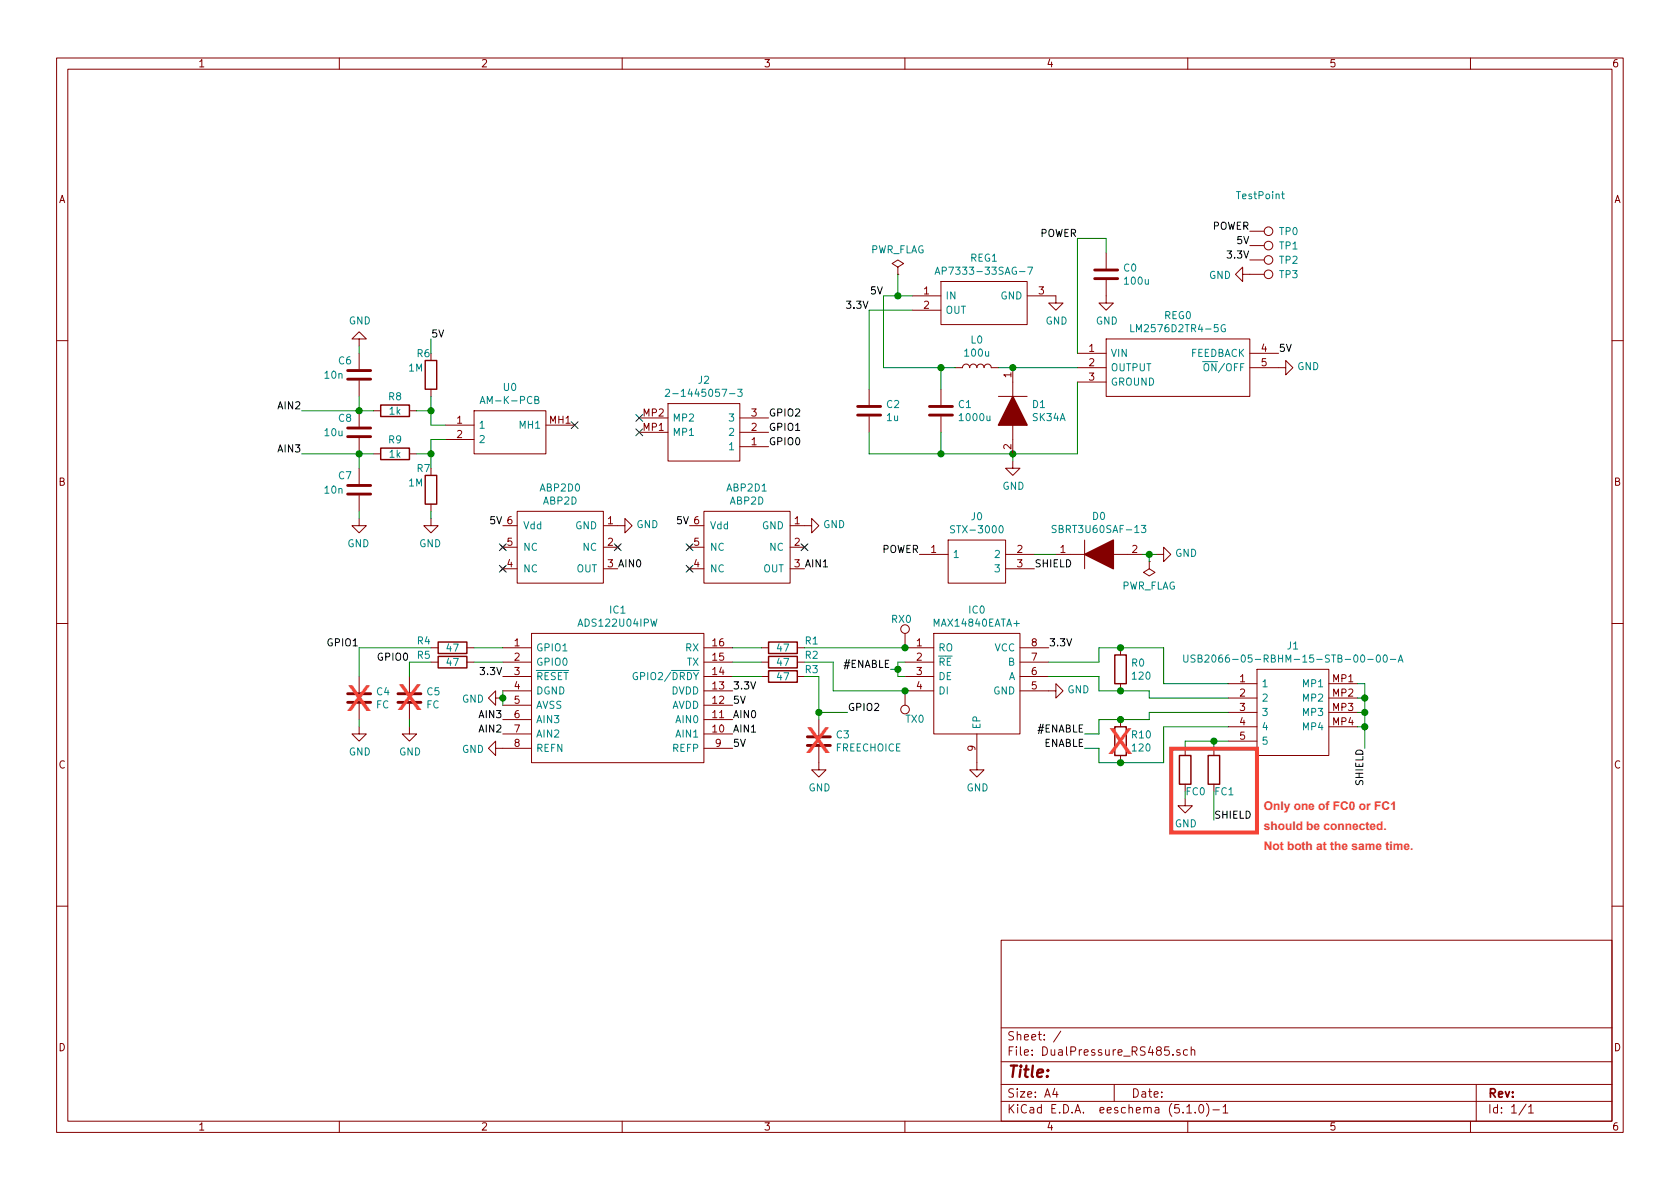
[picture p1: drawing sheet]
EESchema Schematic File Version 4
LIBS:DualPressure_V1-cache
EELAYER 29 0
EELAYER END
$Descr A4 11693 8268
encoding utf-8
Sheet 1 1
Title ""
Date ""
Rev ""
Comp ""
Comment1 ""
Comment2 ""
Comment3 ""
Comment4 ""
$EndDescr
$Comp
L Customs:ABP2D ABP2D0
U 1 1
P 3900 3800
F 0 "ABP2D0" H 3900 4215 50  0000 C CNN
F 1 "ABP2D" H 3900 4124 50  0000 C CNN
F 2 "SamacSys_Parts:ABP2D" H 3900 3800 50  0001 C CNN
F 3 "" H 3900 3800 50  0001 C CNN
	1    3900 3800
	1    0    0    -1  
$EndComp
$Comp
L Customs:ABP2D ABP2D1
U 1 1
P 5200 3800
F 0 "ABP2D1" H 5200 4215 50  0000 C CNN
F 1 "ABP2D" H 5200 4124 50  0000 C CNN
F 2 "SamacSys_Parts:ABP2D" H 5200 3800 50  0001 C CNN
F 3 "" H 5200 3800 50  0001 C CNN
	1    5200 3800
	1    0    0    -1  
$EndComp
$Comp
L SamacSys_Parts:ADS122U04IPW IC1
U 1 1
P 3500 4500
F 0 "IC1" H 4300 4765 50  0000 C CNN
F 1 "ADS122U04IPW" H 4300 4674 50  0000 C CNN
F 2 "SamacSys_Parts:SOP65P640X120-16N" H 4950 4600 50  0001 L CNN
F 3 "http://www.ti.com/lit/ds/symlink/ads122u04.pdf" H 4950 4500 50  0001 L CNN
F 4 "24-bit, 2-kSPS, 4-ch, low-power, small-size delta-sigma ADC w/ PGA, VREF, 2x IDACs & UART interface" H 4950 4400 50  0001 L CNN "Description"
F 5 "1.2" H 4950 4300 50  0001 L CNN "Height"
F 6 "595-ADS122U04IPW" H 4950 4200 50  0001 L CNN "Mouser Part Number"
F 7 "https://www.mouser.co.uk/ProductDetail/Texas-Instruments/ADS122U04IPW?qs=gt1LBUVyoHlLONlNwdsm%2Fg%3D%3D" H 4950 4100 50  0001 L CNN "Mouser Price/Stock"
F 8 "Texas Instruments" H 4950 4000 50  0001 L CNN "Manufacturer_Name"
F 9 "ADS122U04IPW" H 4950 3900 50  0001 L CNN "Manufacturer_Part_Number"
	1    3500 4500
	1    0    0    -1  
$EndComp
Text Label 5100 4800 0    50   ~ 0
3.3V
Text Label 5100 4900 0    50   ~ 0
5V
Text Label 5100 5200 0    50   ~ 0
5V
$Comp
L power:GND #PWR0101
U 1 1
P 3500 5200
F 0 "#PWR0101" H 3500 4950 50  0001 C CNN
F 1 "GND" V 3505 5072 50  0000 R CNN
F 2 "" H 3500 5200 50  0001 C CNN
F 3 "" H 3500 5200 50  0001 C CNN
	1    3500 5200
	0    1    1    0   
$EndComp
$Comp
L power:GND #PWR0102
U 1 1
P 3500 4850
F 0 "#PWR0102" H 3500 4600 50  0001 C CNN
F 1 "GND" V 3505 4722 50  0000 R CNN
F 2 "" H 3500 4850 50  0001 C CNN
F 3 "" H 3500 4850 50  0001 C CNN
	1    3500 4850
	0    1    1    0   
$EndComp
Wire Wire Line
	3500 4800 3500 4850
Connection ~ 3500 4850
Wire Wire Line
	3500 4850 3500 4900
$Comp
L SamacSys_Parts:MAX14840EATA+ IC0
U 1 1
P 6300 4500
F 0 "IC0" H 6800 4765 50  0000 C CNN
F 1 "MAX14840EATA+" H 6800 4674 50  0000 C CNN
F 2 "SamacSys_Parts:SON65P300X300X80-9N" H 7150 4600 50  0001 L CNN
F 3 "https://pdfserv.maximintegrated.com/en/ds/MAX14840E-MAX14841E.pdf" H 7150 4500 50  0001 L CNN
F 4 "-40NC to +125NC" H 7150 4400 50  0001 L CNN "Description"
F 5 "0.8" H 7150 4300 50  0001 L CNN "Height"
F 6 "N/A" H 7150 4200 50  0001 L CNN "Mouser Part Number"
F 7 "https://www.mouser.co.uk/ProductDetail/Maxim-Integrated/MAX14840EATA%2b?qs=U8%2FOE6X5Fv9GPXw9Qhloyw%3D%3D" H 7150 4100 50  0001 L CNN "Mouser Price/Stock"
F 8 "Maxim Integrated" H 7150 4000 50  0001 L CNN "Manufacturer_Name"
F 9 "MAX14840EATA+" H 7150 3900 50  0001 L CNN "Manufacturer_Part_Number"
	1    6300 4500
	1    0    0    -1  
$EndComp
$Comp
L power:GND #PWR0103
U 1 1
P 7300 4800
F 0 "#PWR0103" H 7300 4550 50  0001 C CNN
F 1 "GND" V 7305 4672 50  0000 R CNN
F 2 "" H 7300 4800 50  0001 C CNN
F 3 "" H 7300 4800 50  0001 C CNN
	1    7300 4800
	0    -1   -1   0   
$EndComp
Text Label 7300 4500 0    50   ~ 0
3.3V
$Comp
L power:GND #PWR0104
U 1 1
P 6800 5300
F 0 "#PWR0104" H 6800 5050 50  0001 C CNN
F 1 "GND" H 6805 5127 50  0000 C CNN
F 2 "" H 6800 5300 50  0001 C CNN
F 3 "" H 6800 5300 50  0001 C CNN
	1    6800 5300
	1    0    0    -1  
$EndComp
$Comp
L power:GND #PWR0105
U 1 1
P 5600 3650
F 0 "#PWR0105" H 5600 3400 50  0001 C CNN
F 1 "GND" V 5605 3522 50  0000 R CNN
F 2 "" H 5600 3650 50  0001 C CNN
F 3 "" H 5600 3650 50  0001 C CNN
	1    5600 3650
	0    -1   -1   0   
$EndComp
$Comp
L power:GND #PWR0106
U 1 1
P 4300 3650
F 0 "#PWR0106" H 4300 3400 50  0001 C CNN
F 1 "GND" V 4305 3522 50  0000 R CNN
F 2 "" H 4300 3650 50  0001 C CNN
F 3 "" H 4300 3650 50  0001 C CNN
	1    4300 3650
	0    -1   -1   0   
$EndComp
Text Label 3500 3650 2    50   ~ 0
5V
Text Label 4800 3650 2    50   ~ 0
5V
$Comp
L Device:R R0
U 1 1
P 7800 4650
F 0 "R0" H 7870 4696 50  0000 L CNN
F 1 "120" H 7870 4605 50  0000 L CNN
F 2 "Resistor_SMD:R_0805_2012Metric_Pad1.15x1.40mm_HandSolder" V 7730 4650 50  0001 C CNN
F 3 "~" H 7800 4650 50  0001 C CNN
	1    7800 4650
	1    0    0    -1  
$EndComp
Wire Wire Line
	7300 4700 7650 4700
Wire Wire Line
	7650 4700 7650 4800
Wire Wire Line
	7650 4800 7800 4800
Wire Wire Line
	7300 4600 7650 4600
Wire Wire Line
	7650 4600 7650 4500
Wire Wire Line
	7650 4500 7800 4500
Text Label 4300 3950 0    50   ~ 0
AIN0
Text Label 5600 3950 0    50   ~ 0
AIN1
NoConn ~ 5600 3800
NoConn ~ 4800 3800
NoConn ~ 4800 3950
NoConn ~ 4300 3800
NoConn ~ 3500 3800
NoConn ~ 3500 3950
Text Label 5100 5000 0    50   ~ 0
AIN0
Text Label 5100 5100 0    50   ~ 0
AIN1
Text Label 3500 4700 2    50   ~ 0
3.3V
Wire Wire Line
	6300 4600 6250 4600
$Comp
L SamacSys_Parts:LM2576D2TR4-5G REG0
U 1 1
P 7500 2450
F 0 "REG0" H 8200 2715 50  0000 C CNN
F 1 "LM2576D2TR4-5G" H 8200 2624 50  0000 C CNN
F 2 "SamacSys_Parts:D2TSUFFIX-CASE936A-02-ISSUEC" H 8750 2550 50  0001 L CNN
F 3 "" H 8750 2450 50  0001 L CNN
F 4 "Voltage Regulators - Switching Regulators 5V 3A Buck PWM" H 8750 2350 50  0001 L CNN "Description"
F 5 "" H 8750 2250 50  0001 L CNN "Height"
F 6 "863-LM2576D2TR4-5G" H 8750 2150 50  0001 L CNN "Mouser Part Number"
F 7 "https://www.mouser.co.uk/ProductDetail/onsemi/LM2576D2TR4-5G?qs=2OtswVQKCOEvcMP8GU0oog%3D%3D" H 8750 2050 50  0001 L CNN "Mouser Price/Stock"
F 8 "onsemi" H 8750 1950 50  0001 L CNN "Manufacturer_Name"
F 9 "LM2576D2TR4-5G" H 8750 1850 50  0001 L CNN "Manufacturer_Part_Number"
	1    7500 2450
	1    0    0    -1  
$EndComp
$Comp
L SamacSys_Parts:AP7333-33SAG-7 REG1
U 1 1
P 6350 2050
F 0 "REG1" H 6850 2315 50  0000 C CNN
F 1 "AP7333-33SAG-7" H 6850 2224 50  0000 C CNN
F 2 "SamacSys_Parts:SOT96P240X135-3N" H 7200 2150 50  0001 L CNN
F 3 "https://www.diodes.com/assets/Datasheets/AP7333.pdf" H 7200 2050 50  0001 L CNN
F 4 "LDO Regulator Pos 3.3V 0.3A 3Pin SOT23 Diodes Inc AP7333 AP7333-33SAG-7, Single Linear Voltage Regulator, 300mA 3.3 V, +/-2%, 3-Pin SOT-23" H 7200 1950 50  0001 L CNN "Description"
F 5 "1.35" H 7200 1850 50  0001 L CNN "Height"
F 6 "621-AP7333-33SAG-7" H 7200 1750 50  0001 L CNN "Mouser Part Number"
F 7 "https://www.mouser.co.uk/ProductDetail/Diodes-Incorporated/AP7333-33SAG-7?qs=vIZ3oKQCLxpWqm5zu2HqxA%3D%3D" H 7200 1650 50  0001 L CNN "Mouser Price/Stock"
F 8 "Diodes Inc." H 7200 1550 50  0001 L CNN "Manufacturer_Name"
F 9 "AP7333-33SAG-7" H 7200 1450 50  0001 L CNN "Manufacturer_Part_Number"
	1    6350 2050
	1    0    0    -1  
$EndComp
$Comp
L Device:C C0
U 1 1
P 7700 1900
F 0 "C0" H 7815 1946 50  0000 L CNN
F 1 "100u" H 7815 1855 50  0000 L CNN
F 2 "Capacitor_SMD:CP_Elec_8x10.5" H 7738 1750 50  0001 C CNN
F 3 "~" H 7700 1900 50  0001 C CNN
	1    7700 1900
	1    0    0    -1  
$EndComp
Text Label 7500 1650 2    50   ~ 0
POWER
$Comp
L power:GND #PWR0108
U 1 1
P 7700 2050
F 0 "#PWR0108" H 7700 1800 50  0001 C CNN
F 1 "GND" H 7705 1877 50  0000 C CNN
F 2 "" H 7700 2050 50  0001 C CNN
F 3 "" H 7700 2050 50  0001 C CNN
	1    7700 2050
	1    0    0    -1  
$EndComp
Wire Wire Line
	7500 2450 7500 1650
Wire Wire Line
	7500 1650 7700 1650
Wire Wire Line
	7700 1650 7700 1750
$Comp
L power:GND #PWR0109
U 1 1
P 7050 3200
F 0 "#PWR0109" H 7050 2950 50  0001 C CNN
F 1 "GND" H 7055 3027 50  0000 C CNN
F 2 "" H 7050 3200 50  0001 C CNN
F 3 "" H 7050 3200 50  0001 C CNN
	1    7050 3200
	1    0    0    -1  
$EndComp
$Comp
L Device:L L0
U 1 1
P 6800 2550
F 0 "L0" V 6990 2550 50  0000 C CNN
F 1 "100u" V 6899 2550 50  0000 C CNN
F 2 "Inductor_SMD:L_0805_2012Metric_Pad1.15x1.40mm_HandSolder" H 6800 2550 50  0001 C CNN
F 3 "~" H 6800 2550 50  0001 C CNN
	1    6800 2550
	0    -1   -1   0   
$EndComp
$Comp
L Device:C C1
U 1 1
P 6550 2850
F 0 "C1" H 6665 2896 50  0000 L CNN
F 1 "1000u" H 6665 2805 50  0000 L CNN
F 2 "Capacitor_SMD:CP_Elec_10x10.5" H 6588 2700 50  0001 C CNN
F 3 "~" H 6550 2850 50  0001 C CNN
	1    6550 2850
	1    0    0    -1  
$EndComp
Connection ~ 7050 3150
$Comp
L power:GND #PWR0110
U 1 1
P 7350 2050
F 0 "#PWR0110" H 7350 1800 50  0001 C CNN
F 1 "GND" H 7355 1877 50  0000 C CNN
F 2 "" H 7350 2050 50  0001 C CNN
F 3 "" H 7350 2050 50  0001 C CNN
	1    7350 2050
	1    0    0    -1  
$EndComp
Wire Wire Line
	6150 2050 6150 2550
Text Label 6150 2050 2    50   ~ 0
5V
Wire Wire Line
	7050 3150 7500 3150
Text Label 8900 2450 0    50   ~ 0
5V
$Comp
L SamacSys_Parts:AM-K-PCB U0
U 1 1
P 3100 2950
F 0 "U0" H 3550 3215 50  0000 C CNN
F 1 "AM-K-PCB" H 3550 3124 50  0000 C CNN
F 2 "SamacSys_Parts:AMKPCB" H 3850 3050 50  0001 L CNN
F 3 "" H 3850 2950 50  0001 L CNN
F 4 "SOCKET, K, ANSI, MINI, PCB; Gender:Socket; Thermocouple Type:K; Product Range:-; SVHC:No SVHC (15-Jan-2019); For Use With:K Type Thermocouples RoHS Compliant: Yes" H 3850 2850 50  0001 L CNN "Description"
F 5 "8" H 3850 2750 50  0001 L CNN "Height"
F 6 "" H 3850 2650 50  0001 L CNN "Mouser Part Number"
F 7 "" H 3850 2550 50  0001 L CNN "Mouser Price/Stock"
F 8 "LABFACILITY" H 3850 2450 50  0001 L CNN "Manufacturer_Name"
F 9 "AM-K-PCB" H 3850 2350 50  0001 L CNN "Manufacturer_Part_Number"
	1    3100 2950
	1    0    0    -1  
$EndComp
NoConn ~ 4000 2950
Text Label 6400 3850 2    50   ~ 0
POWER
$Comp
L Device:C C2
U 1 1
P 6050 2850
F 0 "C2" H 6165 2896 50  0000 L CNN
F 1 "1u" H 6165 2805 50  0000 L CNN
F 2 "Capacitor_SMD:C_0603_1608Metric_Pad1.05x0.95mm_HandSolder" H 6088 2700 50  0001 C CNN
F 3 "~" H 6050 2850 50  0001 C CNN
	1    6050 2850
	1    0    0    -1  
$EndComp
Wire Wire Line
	6350 2150 6050 2150
Text Label 6050 2150 2    50   ~ 0
3.3V
$Comp
L Device:R R1
U 1 1
P 5450 4500
F 0 "R1" V 5400 4700 50  0000 C CNN
F 1 "47" V 5450 4500 50  0000 C CNN
F 2 "Resistor_SMD:R_0805_2012Metric_Pad1.15x1.40mm_HandSolder" V 5380 4500 50  0001 C CNN
F 3 "~" H 5450 4500 50  0001 C CNN
	1    5450 4500
	0    1    1    0   
$EndComp
$Comp
L Device:R R2
U 1 1
P 5450 4600
F 0 "R2" V 5400 4800 50  0000 C CNN
F 1 "47" V 5450 4600 50  0000 C CNN
F 2 "Resistor_SMD:R_0805_2012Metric_Pad1.15x1.40mm_HandSolder" V 5380 4600 50  0001 C CNN
F 3 "~" H 5450 4600 50  0001 C CNN
	1    5450 4600
	0    1    1    0   
$EndComp
Wire Wire Line
	5800 4600 5800 4800
Wire Wire Line
	5800 4800 6300 4800
$Comp
L Device:R R3
U 1 1
P 5450 4700
F 0 "R3" V 5400 4900 50  0000 C CNN
F 1 "47" V 5450 4700 50  0000 C CNN
F 2 "Resistor_SMD:R_0805_2012Metric_Pad1.15x1.40mm_HandSolder" V 5380 4700 50  0001 C CNN
F 3 "~" H 5450 4700 50  0001 C CNN
	1    5450 4700
	0    1    1    0   
$EndComp
Wire Wire Line
	5100 4500 5300 4500
Wire Wire Line
	5100 4600 5300 4600
Wire Wire Line
	5100 4700 5300 4700
Wire Wire Line
	5600 4600 5800 4600
Wire Wire Line
	5600 4500 6300 4500
$Comp
L Device:R R5
U 1 1
P 3150 4600
F 0 "R5" V 3100 4400 50  0000 C CNN
F 1 "47" V 3150 4600 50  0000 C CNN
F 2 "Resistor_SMD:R_0805_2012Metric_Pad1.15x1.40mm_HandSolder" V 3080 4600 50  0001 C CNN
F 3 "~" H 3150 4600 50  0001 C CNN
	1    3150 4600
	0    1    1    0   
$EndComp
$Comp
L Device:R R4
U 1 1
P 3150 4500
F 0 "R4" V 3100 4300 50  0000 C CNN
F 1 "47" V 3150 4500 50  0000 C CNN
F 2 "Resistor_SMD:R_0805_2012Metric_Pad1.15x1.40mm_HandSolder" V 3080 4500 50  0001 C CNN
F 3 "~" H 3150 4500 50  0001 C CNN
	1    3150 4500
	0    1    1    0   
$EndComp
Wire Wire Line
	3300 4600 3500 4600
Wire Wire Line
	3300 4500 3500 4500
Text Label 2850 4600 2    50   ~ 0
GPIO0
Text Label 2500 4500 2    50   ~ 0
GPIO1
Text Label 5900 4950 0    50   ~ 0
GPIO2
Wire Wire Line
	5600 4700 5700 4700
Wire Wire Line
	5700 4700 5700 4950
Text Label 5350 3100 0    50   ~ 0
GPIO0
Text Label 5350 3000 0    50   ~ 0
GPIO1
Text Label 5350 2900 0    50   ~ 0
GPIO2
$Comp
L Device:R R6
U 1 1
P 3000 2600
F 0 "R6" H 3000 2750 50  0000 L CNN
F 1 "1M" H 3050 2650 50  0000 L CNN
F 2 "Resistor_SMD:R_0805_2012Metric_Pad1.15x1.40mm_HandSolder" V 2930 2600 50  0001 C CNN
F 3 "~" H 3000 2600 50  0001 C CNN
	1    3000 2600
	-1   0    0    -1  
$EndComp
$Comp
L Device:R R7
U 1 1
P 3000 3400
F 0 "R7" H 3000 3550 50  0000 L CNN
F 1 "1M" H 3050 3450 50  0000 L CNN
F 2 "Resistor_SMD:R_0805_2012Metric_Pad1.15x1.40mm_HandSolder" V 2930 3400 50  0001 C CNN
F 3 "~" H 3000 3400 50  0001 C CNN
	1    3000 3400
	-1   0    0    -1  
$EndComp
$Comp
L power:GND #PWR0112
U 1 1
P 3000 3600
F 0 "#PWR0112" H 3000 3350 50  0001 C CNN
F 1 "GND" H 3005 3427 50  0000 C CNN
F 2 "" H 3000 3600 50  0001 C CNN
F 3 "" H 3000 3600 50  0001 C CNN
	1    3000 3600
	-1   0    0    -1  
$EndComp
Text Label 3000 2350 0    50   ~ 0
5V
$Comp
L Device:R R8
U 1 1
P 2750 2850
F 0 "R8" V 2650 2850 50  0000 C CNN
F 1 "1k" V 2750 2850 50  0000 C CNN
F 2 "Resistor_SMD:R_0805_2012Metric_Pad1.15x1.40mm_HandSolder" V 2680 2850 50  0001 C CNN
F 3 "~" H 2750 2850 50  0001 C CNN
	1    2750 2850
	0    -1   1    0   
$EndComp
$Comp
L Device:R R9
U 1 1
P 2750 3150
F 0 "R9" V 2650 3150 50  0000 C CNN
F 1 "1k" V 2750 3150 50  0000 C CNN
F 2 "Resistor_SMD:R_0805_2012Metric_Pad1.15x1.40mm_HandSolder" V 2680 3150 50  0001 C CNN
F 3 "~" H 2750 3150 50  0001 C CNN
	1    2750 3150
	0    -1   1    0   
$EndComp
$Comp
L Device:C C7
U 1 1
P 2500 3400
F 0 "C7" H 2650 3500 50  0000 R CNN
F 1 "10n" H 2750 3400 50  0000 R CNN
F 2 "Capacitor_SMD:C_1206_3216Metric_Pad1.42x1.75mm_HandSolder" H 2538 3250 50  0001 C CNN
F 3 "~" H 2500 3400 50  0001 C CNN
	1    2500 3400
	-1   0    0    -1  
$EndComp
$Comp
L Device:C C6
U 1 1
P 2500 2600
F 0 "C6" H 2650 2700 50  0000 R CNN
F 1 "10n" H 2750 2600 50  0000 R CNN
F 2 "Capacitor_SMD:C_1206_3216Metric_Pad1.42x1.75mm_HandSolder" H 2538 2450 50  0001 C CNN
F 3 "~" H 2500 2600 50  0001 C CNN
	1    2500 2600
	-1   0    0    -1  
$EndComp
$Comp
L power:GND #PWR0113
U 1 1
P 2500 3600
F 0 "#PWR0113" H 2500 3350 50  0001 C CNN
F 1 "GND" H 2505 3427 50  0000 C CNN
F 2 "" H 2500 3600 50  0001 C CNN
F 3 "" H 2500 3600 50  0001 C CNN
	1    2500 3600
	-1   0    0    -1  
$EndComp
$Comp
L power:GND #PWR0114
U 1 1
P 2500 2400
F 0 "#PWR0114" H 2500 2150 50  0001 C CNN
F 1 "GND" H 2505 2227 50  0000 C CNN
F 2 "" H 2500 2400 50  0001 C CNN
F 3 "" H 2500 2400 50  0001 C CNN
	1    2500 2400
	1    0    0    1   
$EndComp
Wire Wire Line
	3000 3550 3000 3600
Wire Wire Line
	2600 2850 2500 2850
Wire Wire Line
	2600 3150 2500 3150
Wire Wire Line
	2500 3150 2500 3250
Wire Wire Line
	2500 2750 2500 2850
Wire Wire Line
	2500 2450 2500 2400
Wire Wire Line
	2500 3550 2500 3600
Wire Wire Line
	3000 2350 3000 2450
$Comp
L Device:C C8
U 1 1
P 2500 3000
F 0 "C8" H 2650 3100 50  0000 R CNN
F 1 "10u" H 2750 3000 50  0000 R CNN
F 2 "Capacitor_SMD:C_1206_3216Metric_Pad1.42x1.75mm_HandSolder" H 2538 2850 50  0001 C CNN
F 3 "~" H 2500 3000 50  0001 C CNN
	1    2500 3000
	-1   0    0    -1  
$EndComp
Connection ~ 2500 2850
Connection ~ 2500 3150
Text Label 2100 2850 2    50   ~ 0
AIN2
Text Label 2100 3150 2    50   ~ 0
AIN3
Wire Wire Line
	2500 2850 2100 2850
Wire Wire Line
	2500 3150 2100 3150
Text Label 3500 5000 2    50   ~ 0
AIN3
Text Label 3500 5100 2    50   ~ 0
AIN2
Wire Wire Line
	2900 2850 3000 2850
Wire Wire Line
	2900 3150 3000 3150
Wire Wire Line
	3000 2750 3000 2850
Wire Wire Line
	3000 3150 3000 3250
Wire Wire Line
	3100 2950 3000 2950
Wire Wire Line
	3000 2950 3000 2850
Connection ~ 3000 2850
Wire Wire Line
	3100 3050 3000 3050
Wire Wire Line
	3000 3050 3000 3150
Connection ~ 3000 3150
$Comp
L Device:C C5
U 1 1
P 2850 4850
F 0 "C5" H 2965 4896 50  0000 L CNN
F 1 "FC" H 2965 4805 50  0000 L CNN
F 2 "Capacitor_SMD:C_0805_2012Metric_Pad1.15x1.40mm_HandSolder" H 2888 4700 50  0001 C CNN
F 3 "~" H 2850 4850 50  0001 C CNN
	1    2850 4850
	1    0    0    -1  
$EndComp
Wire Wire Line
	2850 4700 2850 4600
$Comp
L power:GND #PWR0115
U 1 1
P 2850 5050
F 0 "#PWR0115" H 2850 4800 50  0001 C CNN
F 1 "GND" H 2855 4877 50  0000 C CNN
F 2 "" H 2850 5050 50  0001 C CNN
F 3 "" H 2850 5050 50  0001 C CNN
	1    2850 5050
	1    0    0    -1  
$EndComp
Wire Wire Line
	2850 5000 2850 5050
Wire Wire Line
	2850 4600 3000 4600
$Comp
L Device:C C4
U 1 1
P 2500 4850
F 0 "C4" H 2615 4896 50  0000 L CNN
F 1 "FC" H 2615 4805 50  0000 L CNN
F 2 "Capacitor_SMD:C_0805_2012Metric_Pad1.15x1.40mm_HandSolder" H 2538 4700 50  0001 C CNN
F 3 "~" H 2500 4850 50  0001 C CNN
	1    2500 4850
	1    0    0    -1  
$EndComp
$Comp
L power:GND #PWR0116
U 1 1
P 2500 5050
F 0 "#PWR0116" H 2500 4800 50  0001 C CNN
F 1 "GND" H 2505 4877 50  0000 C CNN
F 2 "" H 2500 5050 50  0001 C CNN
F 3 "" H 2500 5050 50  0001 C CNN
	1    2500 5050
	1    0    0    -1  
$EndComp
Wire Wire Line
	2500 4700 2500 4500
Wire Wire Line
	2500 4500 3000 4500
Wire Wire Line
	2500 5000 2500 5050
$Comp
L Device:C C3
U 1 1
P 5700 5150
F 0 "C3" H 5815 5196 50  0000 L CNN
F 1 "FREECHOICE" H 5815 5105 50  0000 L CNN
F 2 "Capacitor_SMD:C_0805_2012Metric_Pad1.15x1.40mm_HandSolder" H 5738 5000 50  0001 C CNN
F 3 "~" H 5700 5150 50  0001 C CNN
	1    5700 5150
	1    0    0    -1  
$EndComp
$Comp
L power:GND #PWR0117
U 1 1
P 5700 5300
F 0 "#PWR0117" H 5700 5050 50  0001 C CNN
F 1 "GND" H 5705 5127 50  0000 C CNN
F 2 "" H 5700 5300 50  0001 C CNN
F 3 "" H 5700 5300 50  0001 C CNN
	1    5700 5300
	1    0    0    -1  
$EndComp
Wire Wire Line
	5700 5000 5700 4950
Connection ~ 5700 4950
Wire Wire Line
	5700 4950 5900 4950
$Comp
L SamacSys_Parts:USB2066-05-RBHM-15-STB-00-00-A J1
U 1 1
P 8550 4750
F 0 "J1" H 9000 5015 50  0000 C CNN
F 1 "USB2066-05-RBHM-15-STB-00-00-A" H 9000 4924 50  0000 C CNN
F 2 "SamacSys_Parts:USB206605RBHM15STB0000A" H 9300 4850 50  0001 L CNN
F 3 "" H 9300 4750 50  0001 L CNN
F 4 "GCT (GLOBAL CONNECTOR TECHNOLOGY) - USB2066-05-RBHM-15-STB-00-00-A - USB Connector, Mini USB Type B, USB 2.0, Receptacle, 5 Positions, Surface Mount, Right Angle" H 9300 4650 50  0001 L CNN "Description"
F 5 "4.25" H 9300 4550 50  0001 L CNN "Height"
F 6 "640-2665RBHM15STB00A" H 9300 4450 50  0001 L CNN "Mouser Part Number"
F 7 "https://www.mouser.co.uk/ProductDetail/GCT/USB2066-05-RBHM-15-STB-00-00-A?qs=KUoIvG%2F9IlZEo87a0wQR%252BA%3D%3D" H 9300 4350 50  0001 L CNN "Mouser Price/Stock"
F 8 "GCT (GLOBAL CONNECTOR TECHNOLOGY)" H 9300 4250 50  0001 L CNN "Manufacturer_Name"
F 9 "USB2066-05-RBHM-15-STB-00-00-A" H 9300 4150 50  0001 L CNN "Manufacturer_Part_Number"
	1    8550 4750
	1    0    0    -1  
$EndComp
Text Label 9500 5200 3    50   ~ 0
SHIELD
Wire Wire Line
	9450 4750 9500 4750
Wire Wire Line
	9500 4750 9500 4850
Wire Wire Line
	9500 5050 9450 5050
Wire Wire Line
	9450 4950 9500 4950
Connection ~ 9500 4950
Wire Wire Line
	9500 4950 9500 5050
Wire Wire Line
	9450 4850 9500 4850
Connection ~ 9500 4850
Wire Wire Line
	9500 4850 9500 4950
Wire Wire Line
	9500 5050 9500 5200
Connection ~ 9500 5050
Wire Wire Line
	7800 4500 8100 4500
Wire Wire Line
	8100 4500 8100 4750
Wire Wire Line
	8100 4750 8550 4750
Connection ~ 7800 4500
Wire Wire Line
	7800 4800 8000 4800
Connection ~ 7800 4800
Wire Wire Line
	8000 4800 8000 4850
Wire Wire Line
	8000 4850 8550 4850
$Comp
L Device:R R10
U 1 1
P 7800 5150
F 0 "R10" H 7870 5196 50  0000 L CNN
F 1 "120" H 7870 5105 50  0000 L CNN
F 2 "Resistor_SMD:R_0805_2012Metric_Pad1.15x1.40mm_HandSolder" V 7730 5150 50  0001 C CNN
F 3 "~" H 7800 5150 50  0001 C CNN
	1    7800 5150
	1    0    0    -1  
$EndComp
Wire Wire Line
	8550 4950 8000 4950
Wire Wire Line
	8000 4950 8000 5000
Wire Wire Line
	8000 5000 7800 5000
Wire Wire Line
	8550 5050 8100 5050
Wire Wire Line
	8100 5050 8100 5300
Wire Wire Line
	8100 5300 7800 5300
Text Label 7550 5100 2    50   ~ 0
#ENABLE
Text Label 7550 5200 2    50   ~ 0
ENABLE
Wire Wire Line
	7800 5000 7650 5000
Wire Wire Line
	7650 5000 7650 5100
Wire Wire Line
	7650 5100 7550 5100
Connection ~ 7800 5000
Wire Wire Line
	7800 5300 7650 5300
Wire Wire Line
	7650 5300 7650 5200
Wire Wire Line
	7650 5200 7550 5200
Connection ~ 7800 5300
Wire Wire Line
	6300 4700 6250 4700
Wire Wire Line
	6250 4700 6250 4650
Text Label 6200 4650 2    50   ~ 0
#ENABLE
Wire Wire Line
	6200 4650 6250 4650
Connection ~ 6250 4650
Wire Wire Line
	6250 4650 6250 4600
$Comp
L power:GND #PWR0107
U 1 1
P 8250 5550
F 0 "#PWR0107" H 8250 5300 50  0001 C CNN
F 1 "GND" H 8255 5377 50  0000 C CNN
F 2 "" H 8250 5550 50  0001 C CNN
F 3 "" H 8250 5550 50  0001 C CNN
	1    8250 5550
	1    0    0    -1  
$EndComp
Wire Wire Line
	8450 5150 8450 5200
$Comp
L power:GND #PWR0111
U 1 1
P 8900 2550
F 0 "#PWR0111" H 8900 2300 50  0001 C CNN
F 1 "GND" V 8905 2422 50  0000 R CNN
F 2 "" H 8900 2550 50  0001 C CNN
F 3 "" H 8900 2550 50  0001 C CNN
	1    8900 2550
	0    -1   -1   0   
$EndComp
$Comp
L SamacSys_Parts:STX-3000 J0
U 1 1
P 6400 3850
F 0 "J0" H 6800 4115 50  0000 C CNN
F 1 "STX-3000" H 6800 4024 50  0000 C CNN
F 2 "SamacSys_Parts:STX3000" H 7050 3950 50  0001 L CNN
F 3 "http://www.kycon.com/Pub_Eng_Draw/STX-3000.pdf" H 7050 3850 50  0001 L CNN
F 4 "Phone Connectors 3.5mm PCB STEREO BLK PLASTIC NON THREADED" H 7050 3750 50  0001 L CNN "Description"
F 5 "5.4" H 7050 3650 50  0001 L CNN "Height"
F 6 "806-STX-3000" H 7050 3550 50  0001 L CNN "Mouser Part Number"
F 7 "https://www.mouser.co.uk/ProductDetail/Kycon/STX-3000?qs=kjZ2mQLP346Nbz1X9BOzfg%3D%3D" H 7050 3450 50  0001 L CNN "Mouser Price/Stock"
F 8 "Kycon" H 7050 3350 50  0001 L CNN "Manufacturer_Name"
F 9 "STX-3000" H 7050 3250 50  0001 L CNN "Manufacturer_Part_Number"
	1    6400 3850
	1    0    0    -1  
$EndComp
$Comp
L power:GND #PWR0118
U 1 1
P 8050 3850
F 0 "#PWR0118" H 8050 3600 50  0001 C CNN
F 1 "GND" V 8055 3722 50  0000 R CNN
F 2 "" H 8050 3850 50  0001 C CNN
F 3 "" H 8050 3850 50  0001 C CNN
	1    8050 3850
	0    -1   -1   0   
$EndComp
Text Label 7200 3950 0    50   ~ 0
SHIELD
$Comp
L SamacSys_Parts:SBRT3U60SAF-13 D0
U 1 1
P 7350 3850
F 0 "D0" H 7650 4117 50  0000 C CNN
F 1 "SBRT3U60SAF-13" H 7650 4026 50  0000 C CNN
F 2 "SamacSys_Parts:SODFL5226X110N" H 7800 3850 50  0001 L CNN
F 3 "https://4donline.ihs.com/images/VipMasterIC/IC/DIOD/DIOD-S-A0002833665/DIOD-S-A0002833531-1.pdf?hkey=EF798316E3902B6ED9A73243A3159BB0" H 7800 3750 50  0001 L CNN
F 4 "Rectifier Diode Super Barrier Rectifier 60V 3A 2-Pin SMAF T/R" H 7800 3650 50  0001 L CNN "Description"
F 5 "1.1" H 7800 3550 50  0001 L CNN "Height"
F 6 "621-SBRT3U60SAF-13" H 7800 3450 50  0001 L CNN "Mouser Part Number"
F 7 "https://www.mouser.co.uk/ProductDetail/Diodes-Incorporated/SBRT3U60SAF-13?qs=rN85NNvew%2FTN5dk%252B1NkkKw%3D%3D" H 7800 3350 50  0001 L CNN "Mouser Price/Stock"
F 8 "Diodes Inc." H 7800 3250 50  0001 L CNN "Manufacturer_Name"
F 9 "SBRT3U60SAF-13" H 7800 3150 50  0001 L CNN "Manufacturer_Part_Number"
	1    7350 3850
	1    0    0    -1  
$EndComp
Wire Wire Line
	7200 3850 7350 3850
$Comp
L SamacSys_Parts:2-1445057-3 J2
U 1 1
P 4450 2900
F 0 "J2" H 4900 3165 50  0000 C CNN
F 1 "2-1445057-3" H 4900 3074 50  0000 C CNN
F 2 "SamacSys_Parts:214450573" H 5200 3000 50  0001 L CNN
F 3 "https://www.te.com/commerce/DocumentDelivery/DDEController?Action=srchrtrv&DocNm=1773458-4_MICRO_MATE_N_LOK&DocType=Data+Sheet&DocLang=English&PartCntxt=2-1445057-3&DocFormat=pdf" H 5200 2900 50  0001 L CNN
F 4 "Connector Header Surface Mount, Right Angle 3 position 0.118\" (3.00mm)" H 5200 2800 50  0001 L CNN "Description"
F 5 "5.67" H 5200 2700 50  0001 L CNN "Height"
F 6 "571-2-1445057-3" H 5200 2600 50  0001 L CNN "Mouser Part Number"
F 7 "https://www.mouser.co.uk/ProductDetail/TE-Connectivity-AMP/2-1445057-3?qs=RfHrfbgRAL0JwvXbugDVow%3D%3D" H 5200 2500 50  0001 L CNN "Mouser Price/Stock"
F 8 "TE Connectivity" H 5200 2400 50  0001 L CNN "Manufacturer_Name"
F 9 "2-1445057-3" H 5200 2300 50  0001 L CNN "Manufacturer_Part_Number"
	1    4450 2900
	1    0    0    -1  
$EndComp
NoConn ~ 4450 2900
NoConn ~ 4450 3000
$Comp
L power:PWR_FLAG #FLG0101
U 1 1
P 8000 3900
F 0 "#FLG0101" H 8000 3975 50  0001 C CNN
F 1 "PWR_FLAG" H 8000 4073 50  0000 C CNN
F 2 "" H 8000 3900 50  0001 C CNN
F 3 "~" H 8000 3900 50  0001 C CNN
	1    8000 3900
	-1   0    0    1   
$EndComp
$Comp
L power:PWR_FLAG #FLG0102
U 1 1
P 6250 1900
F 0 "#FLG0102" H 6250 1975 50  0001 C CNN
F 1 "PWR_FLAG" H 6250 2073 50  0000 C CNN
F 2 "" H 6250 1900 50  0001 C CNN
F 3 "~" H 6250 1900 50  0001 C CNN
	1    6250 1900
	1    0    0    -1  
$EndComp
Wire Wire Line
	7950 3850 8000 3850
Wire Wire Line
	8000 3850 8000 3900
Wire Wire Line
	8050 3850 8000 3850
Connection ~ 8000 3850
Wire Wire Line
	6150 2050 6250 2050
Wire Wire Line
	6250 1900 6250 2050
Connection ~ 6250 2050
Wire Wire Line
	6250 2050 6350 2050
$Comp
L Device:R FC0
U 1 1
P 8250 5350
F 0 "FC0" H 8250 5200 50  0000 L CNN
F 1 "R" H 8320 5305 50  0001 L CNN
F 2 "Resistor_SMD:R_0805_2012Metric_Pad1.15x1.40mm_HandSolder" V 8180 5350 50  0001 C CNN
F 3 "~" H 8250 5350 50  0001 C CNN
	1    8250 5350
	1    0    0    -1  
$EndComp
$Comp
L Device:R FC1
U 1 1
P 8450 5350
F 0 "FC1" H 8450 5200 50  0000 L CNN
F 1 "R" H 8520 5305 50  0001 L CNN
F 2 "Resistor_SMD:R_0805_2012Metric_Pad1.15x1.40mm_HandSolder" V 8380 5350 50  0001 C CNN
F 3 "~" H 8450 5350 50  0001 C CNN
	1    8450 5350
	1    0    0    -1  
$EndComp
Wire Wire Line
	8250 5200 8250 5150
Wire Wire Line
	8250 5150 8450 5150
Wire Wire Line
	8250 5500 8250 5550
Text Label 8450 5700 0    50   ~ 0
SHIELD
Wire Wire Line
	8450 5700 8450 5500
Connection ~ 8450 5150
Wire Wire Line
	8450 5150 8550 5150
$Comp
L Connector:TestPoint TP1
U 1 1
P 8700 1700
F 0 "TP1" V 8700 1900 50  0000 L CNN
F 1 "TestPoint" V 8745 1888 50  0001 L CNN
F 2 "TestPoint:TestPoint_THTPad_D2.5mm_Drill1.2mm" H 8900 1700 50  0001 C CNN
F 3 "~" H 8900 1700 50  0001 C CNN
	1    8700 1700
	0    1    1    0   
$EndComp
$Comp
L Connector:TestPoint TP2
U 1 1
P 8700 1800
F 0 "TP2" V 8700 2000 50  0000 L CNN
F 1 "TestPoint" V 8745 1988 50  0001 L CNN
F 2 "TestPoint:TestPoint_THTPad_D2.5mm_Drill1.2mm" H 8900 1800 50  0001 C CNN
F 3 "~" H 8900 1800 50  0001 C CNN
	1    8700 1800
	0    1    1    0   
$EndComp
$Comp
L Connector:TestPoint TP3
U 1 1
P 8700 1900
F 0 "TP3" V 8700 2100 50  0000 L CNN
F 1 "TestPoint" V 8745 2088 50  0001 L CNN
F 2 "TestPoint:TestPoint_THTPad_2.5x2.5mm_Drill1.2mm" H 8900 1900 50  0001 C CNN
F 3 "~" H 8900 1900 50  0001 C CNN
	1    8700 1900
	0    1    1    0   
$EndComp
Text Label 8700 1600 2    50   ~ 0
POWER
Text Label 8700 1700 2    50   ~ 0
5V
Text Label 8700 1800 2    50   ~ 0
3.3V
$Comp
L power:GND #PWR0119
U 1 1
P 8700 1900
F 0 "#PWR0119" H 8700 1650 50  0001 C CNN
F 1 "GND" V 8705 1772 50  0000 R CNN
F 2 "" H 8700 1900 50  0001 C CNN
F 3 "" H 8700 1900 50  0001 C CNN
	1    8700 1900
	0    1    1    0   
$EndComp
$Comp
L Connector:TestPoint TP0
U 1 1
P 8700 1600
F 0 "TP0" V 8700 1800 50  0000 L CNN
F 1 "TestPoint" V 8450 1500 50  0000 L CNN
F 2 "TestPoint:TestPoint_THTPad_D2.5mm_Drill1.2mm" H 8900 1600 50  0001 C CNN
F 3 "~" H 8900 1600 50  0001 C CNN
	1    8700 1600
	0    1    1    0   
$EndComp
$Comp
L Connector:TestPoint TX0
U 1 1
P 6300 4800
F 0 "TX0" H 6300 5000 50  0000 R CNN
F 1 "TestPoint" H 6242 4917 50  0001 R CNN
F 2 "TestPoint:TestPoint_THTPad_D2.5mm_Drill1.2mm" H 6500 4800 50  0001 C CNN
F 3 "~" H 6500 4800 50  0001 C CNN
	1    6300 4800
	-1   0    0    1   
$EndComp
Connection ~ 6300 4800
$Comp
L Connector:TestPoint RX0
U 1 1
P 6300 4500
F 0 "RX0" H 6200 4700 50  0000 L CNN
F 1 "TestPoint" H 6358 4527 50  0001 L CNN
F 2 "TestPoint:TestPoint_THTPad_D2.5mm_Drill1.2mm" H 6500 4500 50  0001 C CNN
F 3 "~" H 6500 4500 50  0001 C CNN
	1    6300 4500
	1    0    0    -1  
$EndComp
Connection ~ 6300 4500
Wire Wire Line
	6950 2550 7050 2550
Wire Wire Line
	6150 2550 6550 2550
$Comp
L SamacSys_Parts:SK34A D1
U 1 1
P 7050 2550
F 0 "D1" V 7304 2680 50  0000 L CNN
F 1 "SK34A" V 7395 2680 50  0000 L CNN
F 2 "SamacSys_Parts:DIOM5126X230N" H 7500 2550 50  0001 L CNN
F 3 "https://componentsearchengine.com/Datasheets/2/SK34A.pdf" H 7500 2450 50  0001 L CNN
F 4 "TAIWAN SEMICONDUCTOR - SK34A - DIODE, SCHOTTKY, 3A, 40V, SMA" H 7500 2350 50  0001 L CNN "Description"
F 5 "2.3" H 7500 2250 50  0001 L CNN "Height"
F 6 "821-SK34A" H 7500 2150 50  0001 L CNN "Mouser Part Number"
F 7 "https://www.mouser.co.uk/ProductDetail/Taiwan-Semiconductor/SK34A?qs=tHU%2FlV7kTyTipVMF4LfRPw%3D%3D" H 7500 2050 50  0001 L CNN "Mouser Price/Stock"
F 8 "Taiwan Semiconductor" H 7500 1950 50  0001 L CNN "Manufacturer_Name"
F 9 "SK34A" H 7500 1850 50  0001 L CNN "Manufacturer_Part_Number"
	1    7050 2550
	0    1    1    0   
$EndComp
Connection ~ 7050 2550
Wire Wire Line
	7050 2550 7500 2550
Wire Wire Line
	6050 3150 6550 3150
Wire Wire Line
	6050 2150 6050 2700
Wire Wire Line
	6050 3000 6050 3150
Wire Wire Line
	6550 3000 6550 3150
Connection ~ 6550 3150
Wire Wire Line
	6550 3150 7050 3150
Wire Wire Line
	6550 2700 6550 2550
Connection ~ 6550 2550
Wire Wire Line
	6550 2550 6650 2550
Wire Wire Line
	7500 2650 7500 3150
Wire Wire Line
	7050 3150 7050 3200
$EndSCHEMATC
